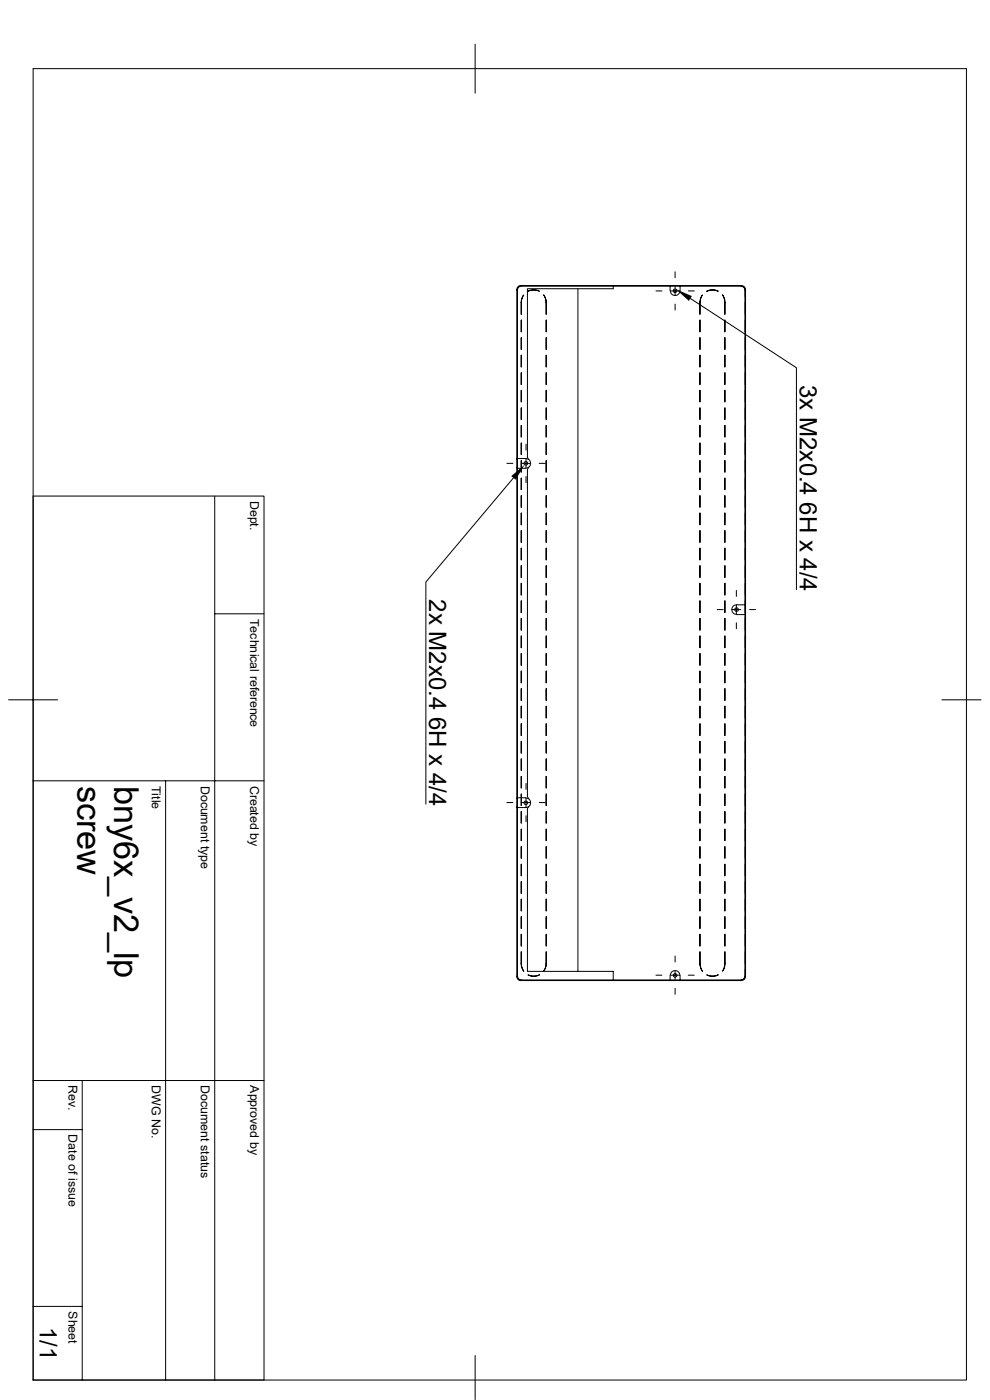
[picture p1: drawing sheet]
<svg xmlns="http://www.w3.org/2000/svg" width="210mm" height="297mm" viewBox="0 0 210 297" stroke-linecap="round" stroke-linejoin="round" font-family="sans-serif">
<g fill="none" stroke="#000" stroke-width=".21">
<path d="M7 14.6h198v278.2h-198zM100.8 9.4v10.4M143.2 57.7v1.2M110.6 60.7l-.5 .1-.3 .6v145.8l.1 .4 .5 .3h19.7v-1.8h-18.2v-34.5l.3-.4M110.6 64.1v2.6M110.6 67.9v2.5M110.6 71.6v2.5M110.6 75.4v2.5M110.6 79.1v2.5M110.6 60.7h.1M111 62.7l.1-.1-.5 1.1v.4zM113.2 61.5h.1"/>
<path d="M114.4 61.8a2.55 2.55 0 0 0-2.4 0h.1a2.78 2.78 0 0 1 2.3 0M115.3 62.6l.5 1.1 .1 .4M115.4 62.6l.3 .6 .2 .9M115.9 64.1v2.6M115.9 67.9v2.5M115.9 71.6v2.5M115.9 75.4v2.5M115.9 79.1v2.5M122.6 61.3v144.8M130 60.6h-19.7l-.6 .4-.1 36.4 .2-.1v2.1M139.1 61.7h1.3M142.2 61.7v-1h-12.1v.6h-18.2v35.7l.3 .5"/>
<path d="M142.3 61.7h1.8M142.3 60.6l-31.7 .1M143.2 60.8v1.9M143.2 64.5v1.3M144.1 60.6h-1.8l-.1 .1h2.1M144.3 60.7l-.2-.1h13.1l.7 .2 .2 .5 .1 67.1M144.3 60.7a1.82 1.82 0 0 1-.6 1.9 1.02 1.02 0 0 1-1.5-.9M144.3 60.7h12.9M146 61.7h1.3M146.5 63.3l22.5 14.7v47.1M148.5 66.7v-2.6l.2-.9 .3-.6-.5 1.1v3M148.5 67.9v2.5"/>
<path d="M148.5 71.6v2.5M148.5 75.4v2.5M148.5 79.1v2.5M151.1 61.5h.1M152.3 61.8a2.55 2.55 0 0 0-2.4 0h.1a2.81 2.81 0 0 1 2.4 0M153.8 66.7l-.1-3-.5-1.1 .6 1.1v3M153.8 67.9v2.5M153.8 71.6v2.5M153.8 75.4v2.5M153.8 79.1v2.5M157.2 60.7l.6 .3 .2 .5M157.2 60.7l.6 .2 .3 .4v1.6"/>
<path d="M158 61.5v66.8h-1.7a1.02 1.02 0 0 0-1.1 1 1.02 1.02 0 0 0 1.1 1M158.1 64.2v2.5M158.1 67.9v2.5M158.1 71.6v2.5M158.1 75.4v2.5M158.1 79.1v2.5M107.5 98.3h1.3M109.6 97.4v1.8l.2 .2M109.6 99.2v70.2M109.8 97.3h1.7a1.02 1.02 0 0 1 1.1 1 1.02 1.02 0 0 1-1.1 1l-1.7 .1M110.6 82.8v2.5M110.6 86.5v2.5"/>
<path d="M110.6 90.3v2.4M110.6 94v2.4M110.6 97.7v2.5M110.7 98.3h1.8M111.6 94.2v1.3M111.6 97.4v1.8M112.2 99.2l-.3 .4v69.4l.3 .4M114.4 98.3h1.3M115.9 82.8v2.5M115.9 86.5v2.5M115.9 90.3v2.4M115.9 94v2.4"/>
<path d="M115.9 97.7v2.5M148.5 82.8v2.5M148.5 86.5v2.5M148.5 90.3v2.4M148.5 94v2.4M148.5 97.7v2.5M153.8 82.8v2.5M153.8 86.5v2.5M153.8 90.3v2.4M153.8 94v2.4M153.8 97.7v2.5M158.1 82.8v2.5"/>
<path d="M158.1 86.5v2.5M158.1 90.3v2.4M158.1 94v2.4M158.1 97.7v2.5M7 105.2h49v187.6h-49M45.6 105.2v187.6M108.9 101.4l-18.6 22.1v47.1M110.6 101.4v2.5M110.6 105.2v2.4M110.6 108.8v2.5M110.6 112.6v2.5M110.6 116.3v2.5"/>
<path d="M111.6 101.1v1.3M115.9 101.4v2.5M115.9 105.2v2.4M115.9 108.8v2.5M115.9 112.6v2.5M115.9 116.3v2.5M148.5 101.4v2.5M148.5 105.2v2.4M148.5 108.8v2.5M148.5 112.6v2.5M148.5 116.3v2.5M153.8 101.4v2.5"/>
<path d="M153.8 105.2v2.4M153.8 108.8v2.5M153.8 112.6v2.5M153.8 116.3v2.5M158.1 101.4v2.5M158.1 105.2v2.4M158.1 108.8v2.5M158.1 112.6v2.5M158.1 116.3v2.5M45.6 130.2h10.4M110.6 120v2.5M110.6 123.7v2.5"/>
<path d="M110.6 127.5v2.5M110.6 131.2v2.5M110.6 134.9v2.5M110.6 138.6v2.5M115.9 120v2.5M115.9 123.7v2.5M115.9 127.5v2.5M115.9 131.2v2.5M115.9 134.9v2.5M115.9 138.6v2.5M148.5 120v2.5M148.5 123.7v2.5"/>
<path d="M148.5 127.5v2.5M148.5 131.2v2.5M148.5 134.9v2.5M148.5 138.6v2.5M152.1 129.3h1.3M153.8 120v2.5M153.8 123.7v2.5M153.8 127.5v2.5M153.8 131.2v2.5M153.8 134.9v2.5M153.8 138.6v2.5M155.3 129.3h1.8"/>
<path d="M156.2 125.3v1.2M156.2 128.4v1.9M156.2 132.1v1.3M156.3 130.4h1.7M158 130.4l.2-.2-.1 77.1-.2 .5-.7 .2h-13.1M158 130.4v76.7M158.1 120v2.5M158.1 123.7v2.5M158.1 127.5v2.5M158.1 131.2v2.5M158.1 134.9v2.5M158.1 138.6v2.5"/>
<path d="M158.2 130.2v-1.8l-.2-.1v2.1M159 129.3h1.3M1.8 148.5h10.4M110.6 142.4v2.5M110.6 146.1v2.5M110.6 149.8v2.5M110.6 153.5v2.5M110.6 157.3v2.5M115.9 142.4v2.5M115.9 146.1v2.5M115.9 149.8v2.5M115.9 153.5v2.5"/>
<path d="M115.9 157.3v2.5M148.5 142.4v2.5M148.5 146.1v2.5M148.5 149.8v2.5M148.5 153.5v2.5M148.5 157.3v2.5M153.8 142.4v2.5M153.8 146.1v2.5M153.8 149.8v2.5M153.8 153.5v2.5M153.8 157.3v2.5M158.1 142.4v2.5"/>
<path d="M158.1 146.1v2.5M158.1 149.8v2.5M158.1 153.5v2.5M158.1 157.3v2.5M199.8 148.5h8.3M7 165.7h49M35.1 165.7v127.1M107.5 170.3h1.3M109.6 169.4l.2-.2v2.1M109.6 169.4v1.8l.2 .1M109.6 171.2l.1 36.4 .6 .4h19.7M109.8 169.2h1.7"/>
<path d="M110.6 161v2.4M110.6 164.7v2.5M110.6 168.4v2.5M110.6 172.2v2.4M110.6 175.9v2.5M110.6 179.6v2.5M110.7 170.3h1.8M111.5 169.3a1.02 1.02 0 0 1 1.1 1 1.02 1.02 0 0 1-1.1 1h-1.7M111.6 166.2v1.3M111.6 169.3v1.9M111.6 173.1v1.2M114.4 170.3h1.3"/>
<path d="M115.9 161v2.4M115.9 164.7v2.5M115.9 168.4v2.5M115.9 172.2v2.4M115.9 175.9v2.5M115.9 179.6v2.5M148.5 161v2.4M148.5 164.7v2.5M148.5 168.4v2.5M148.5 172.2v2.4M148.5 175.9v2.5M148.5 179.6v2.5"/>
<path d="M153.8 161v2.4M153.8 164.7v2.5M153.8 168.4v2.5M153.8 172.2v2.4M153.8 175.9v2.5M153.8 179.6v2.5M158.1 161v2.4M158.1 164.7v2.5M158.1 168.4v2.5M158.1 172.2v2.4M158.1 175.9v2.5M158.1 179.6v2.5"/>
<path d="M110.6 183.3v2.5M110.6 187v2.5M110.6 190.8v2.5M110.6 194.5v2.5M110.6 198.2v2.5M115.9 183.3v2.5M115.9 187v2.5M115.9 190.8v2.5M115.9 194.5v2.5M115.9 198.2v2.5M148.5 183.3v2.5M148.5 187v2.5"/>
<path d="M148.5 190.8v2.5M148.5 194.5v2.5M148.5 198.2v2.5M153.8 183.3v2.5M153.8 187v2.5M153.8 190.8v2.5M153.8 194.5v2.5M153.8 198.2v2.5M158.1 183.3v2.5M158.1 187v2.5M158.1 190.8v2.5M158.1 194.5v2.5"/>
<path d="M158.1 198.2v2.5M110.6 204.5l.5 1.5-.4-.6zM110.6 201.9v2.6M112 206.8a2.66 2.66 0 0 0 2.4 0 2.78 2.78 0 0 1-2.3 0M113.2 207.1h.1M115.9 204.5l-.1 .4-.5 1.1M115.9 204.5l-.2 .9-.3 .6M115.9 201.9v2.6M139.1 206.9h1.3M142.2 206.9v1h-12.1l-.1 .1h12.3M142.2 207.9h2.1l-.2 .1h-1.8zM142.3 206.9h1.8"/>
<path d="M143.2 202.8v1.3M143.2 206v1.8M143.2 209.7v1.2M146 206.9h1.3M148.5 201.9v2.6l.2 .9 .3 .6-.5-1.1v-3M151.1 207.1h.1M152.3 206.8a2.78 2.78 0 0 1-2.4 0h.1a2.59 2.59 0 0 0 2.4 0M153.8 201.9l-.1 3-.5 1.1a2.12 2.12 0 0 0 .6-1.5v-2.6M158 207.1l-.2 .5-.6 .3M158.1 205.7v1.6l-.3 .4-.4 .2h-13.1a1.82 1.82 0 0 0-.6-1.9 1.02 1.02 0 0 0-1.5 .9M158.1 201.9v2.5M7 239.6h10.4"/>
<path d="M7 229.2h49M17.4 229.2v63.6M7 277.2h10.4M100.8 287.6v9.3"/>
<circle cx="143.2" cy="61.7" r=".39"/>
<circle cx="111.5" cy="98.3" r=".39"/>
<circle cx="156.3" cy="129.3" r=".39"/>
<circle cx="111.5" cy="170.3" r=".39"/>
<circle cx="143.2" cy="206.9" r=".39"/>
</g>
<path d="M143.4 61.3l3.4 1.5-.7 1zM108.5 101l2.8-2.4-1.9 3.2z" fill="#000"/>
<g font-size="7.3">
<text x="16.4" y="166.7" transform="rotate(90 16.4 166.7)">screw</text>
<text x="24.2" y="166.7" transform="rotate(90 24.2 166.7)">bny6x_v2_lp</text>
</g>
<g font-size="5.1">
<text x="169.7" y="81.7" transform="rotate(90 169.7 81.7)">3x M2x0.4 6H x 4/4</text>
<text x="91.1" y="127.1" transform="rotate(90 91.1 127.1)">2x M2x0.4 6H x 4/4</text>
<text x="8.4" y="281.4" transform="rotate(90 8.4 281.4)">1/1</text>
</g>
<g font-size="2.6">
<text x="53.1" y="106.3" transform="rotate(90 53.1 106.3)">Dept.</text>
<text x="53.1" y="131.3" transform="rotate(90 53.1 131.3)">Technical reference</text>
<text x="32.2" y="166.7" transform="rotate(90 32.2 166.7)">Title</text>
<text x="42.6" y="166.7" transform="rotate(90 42.6 166.7)">Document type</text>
<text x="53.1" y="166.7" transform="rotate(90 53.1 166.7)">Created by</text>
<text x="14.5" y="230.2" transform="rotate(90 14.5 230.2)">Rev.</text>
<text x="32.2" y="230.2" transform="rotate(90 32.2 230.2)">DWG No.</text>
<text x="42.6" y="230.2" transform="rotate(90 42.6 230.2)">Document status</text>
<text x="53.1" y="230.2" transform="rotate(90 53.1 230.2)">Approved by</text>
<text x="14.5" y="240.7" transform="rotate(90 14.5 240.7)">Date of issue</text>
<text x="14.5" y="278.2" transform="rotate(90 14.5 278.2)">Sheet</text>
</g>
</svg>
